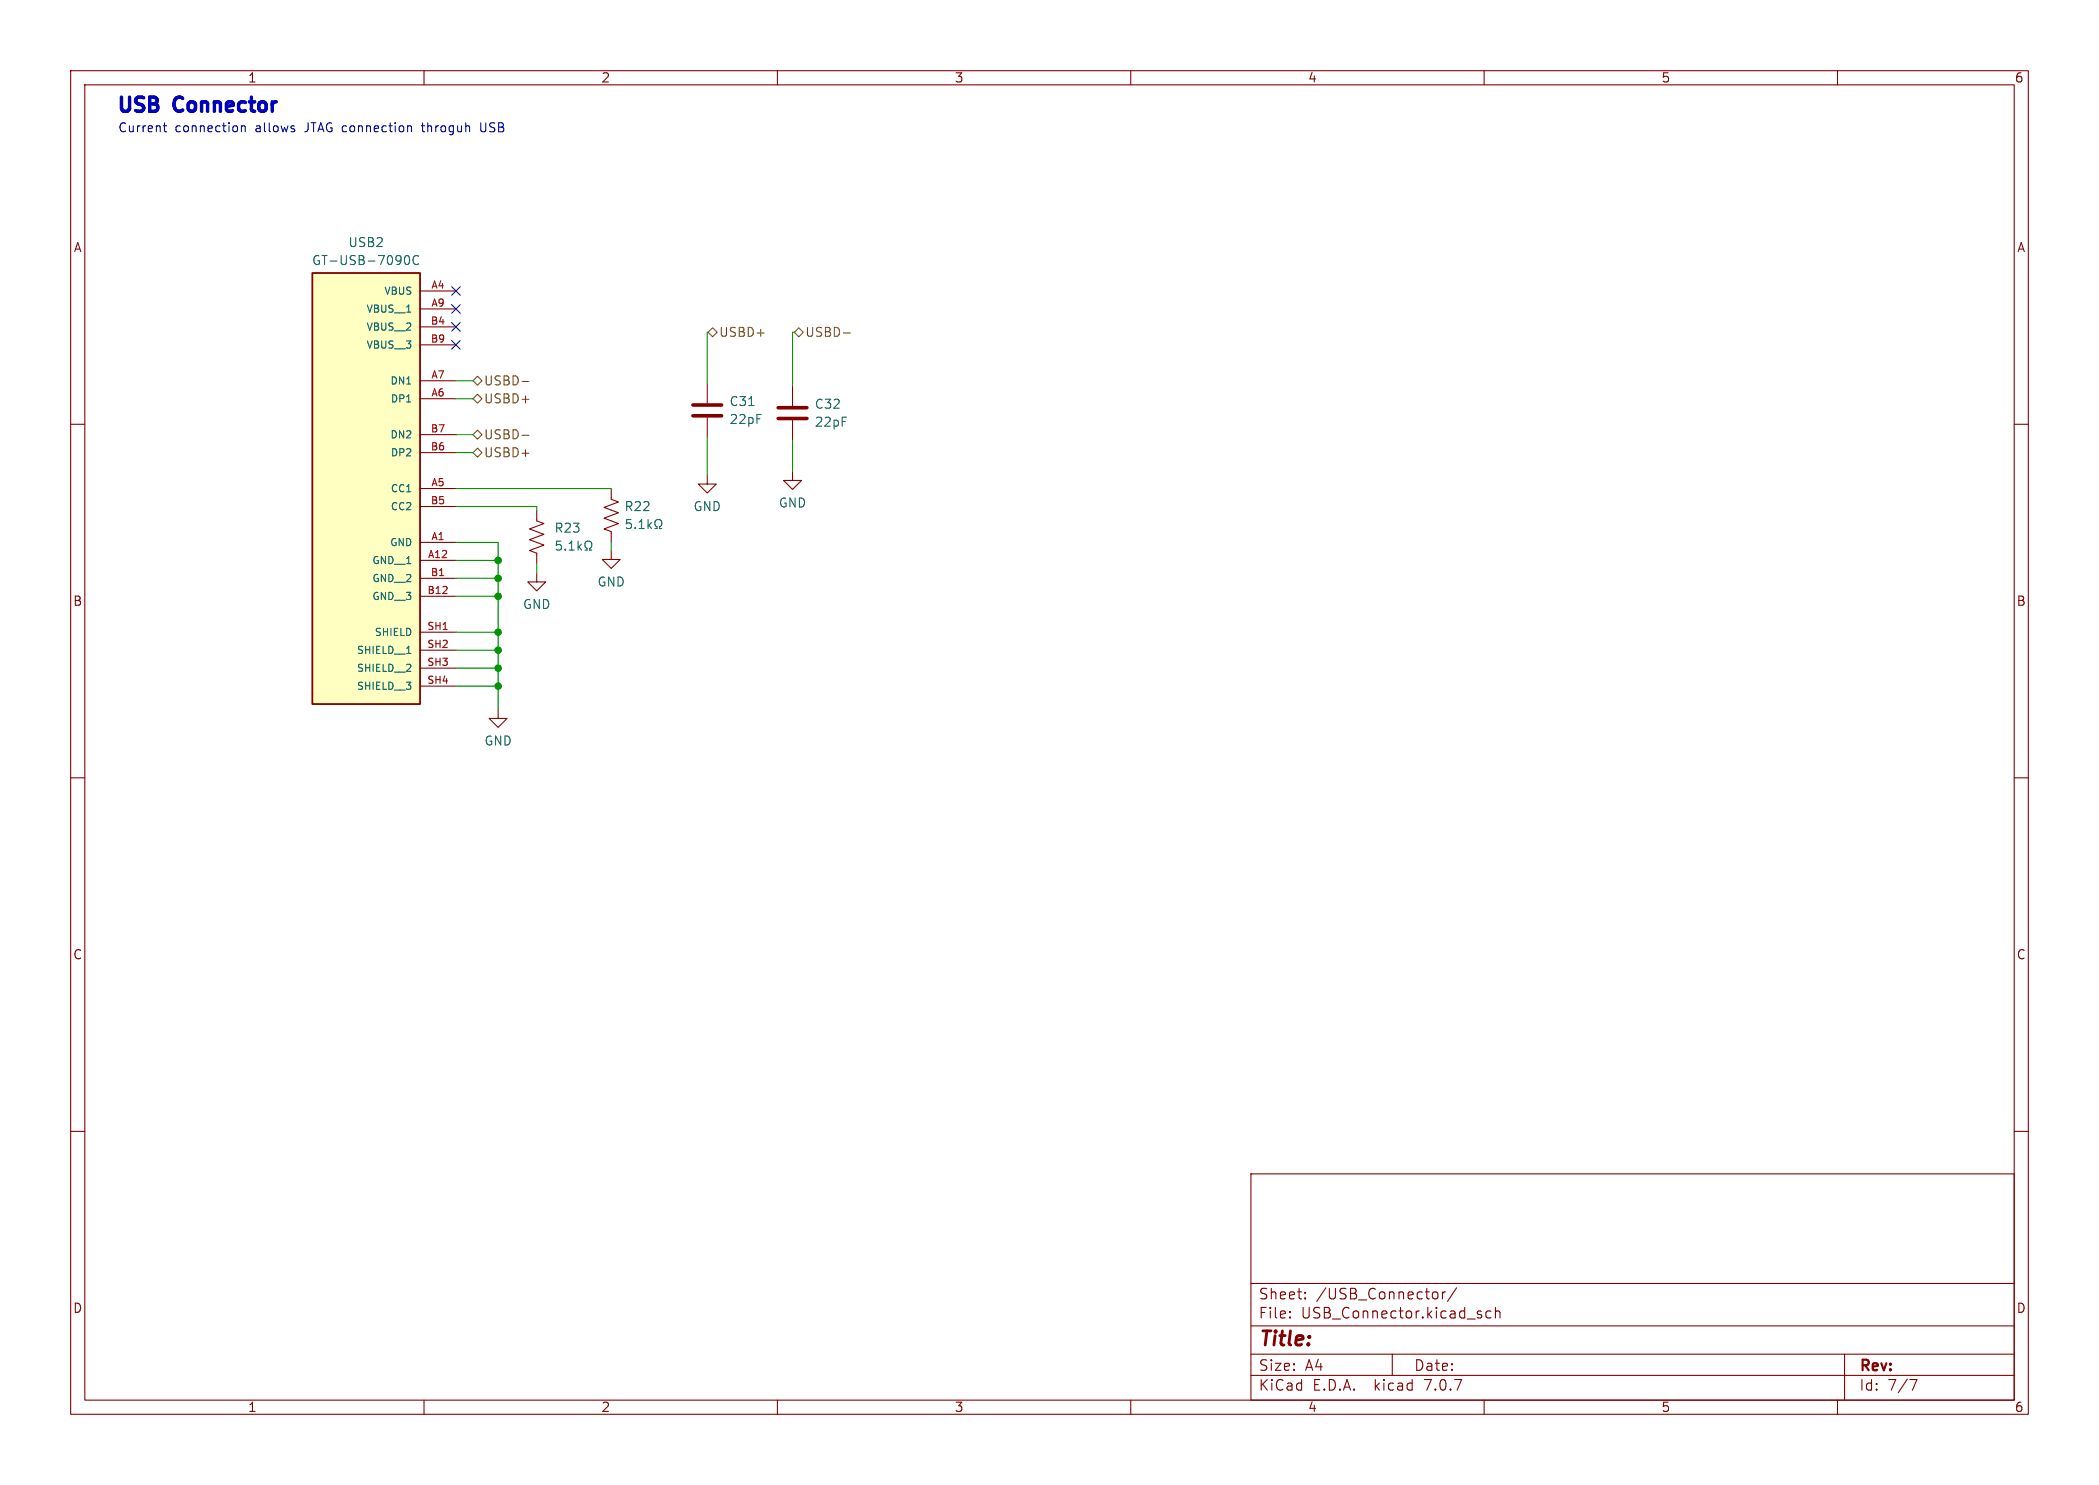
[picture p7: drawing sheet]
<svg xmlns="http://www.w3.org/2000/svg" width="297mm" height="210mm" viewBox="0 0 297 210" stroke-linecap="round" stroke-linejoin="round" font-family="sans-serif">
<g fill="none" stroke="#840000" stroke-width=".15">
<path d="M10 10h277v190h-277zM12 12h273v186h-273zM60 10v2M110 10v2M160 10v2M210 10v2M260 10v2M10 60h2M59.4 41.1h5.1M59.4 56.4h5.1M59.4 53.8h5.1M59.4 43.7h5.1"/>
<path d="M59.4 46.2h5.1M59.4 48.8h5.1M100.1 54.2v2.8M100.1 59.1v2.7M112.1 54.6v2.8M112.1 59.4v2.8M285 60h2M59.4 76.7h5.1M59.4 79.2h5.1M59.4 69.1h5.1M59.4 71.6h5.1M59.4 64h5.1"/>
<path d="M59.4 61.5h5.1M75.9 72.1v1.6l1.1 .3-2.1 .8 2.1 .8-2.1 .7 2.1 .8-2.1 .8 1 .3v1.6M86.5 77.9v1.2h1.3l-1.3 1.3-1.3-1.3h1.3M86.5 69.1v1.5l1 .4-2 .8 2 .7-2 .8 2 .7-2 .8 1 .4v1.5M100.1 67.2v1.3h1.2l-1.2 1.2-1.3-1.2h1.3M112.1 66.7v1.2h1.3l-1.3 1.3-1.2-1.3h1.2M59.4 81.8h5.1M59.4 84.3h5.1M59.4 89.4h5.1M59.4 91.9h5.1M59.4 94.5h5.1M59.4 97h5.1"/>
<path d="M75.9 81v1.3h1.3l-1.3 1.3-1.2-1.3h1.2M10 110h2M70.5 100.3v1.3h1.3l-1.3 1.3-1.3-1.3h1.3M285 110h2M10 160h2M285 160h2M177 166h108v32h-108zM60 198v2M110 198v2M160 198v2M177 194.5h108M177 191.5h108"/>
<path d="M177 187.5h108M177 181.5h108M182.5 186.3h.1l-.1 .1M182.5 186.3v.1M182.5 185.5v.1M182.5 185.5h.1l-.1 .1M184.7 183.6v.1M184.7 183.6h-.1l.1 .1M184.7 182.8v.1M184.7 182.8h-.1l.1 .1M197 191.5v3M203.2 182.7l.3 .3v.4l-.3 .3"/>
<path d="M204.1 182.7v1M204.5 182.7l-.3 .1-.1 .2M206.1 182.1l-1.3 2M209.6 186l.1 .1-.1 .2M210 198v2M211 185.5l-.5-.1-.3 .3v.4l.2 .2 .1 .1 .5-.1M211.6 185.5a.37 .37 0 0 1 .6 .1v.8M211.6 184.9v1.5M260 198v2M261 191.5v6.5M270.2 195.1h1l-.6 1.5"/>
</g>
<path d="M44.2 38.6h15.2v61h-15.2z" fill="#ffffc2" stroke="#ffffc2" stroke-width=".14"/>
<path d="M44.2 38.6h15.2v61h-15.2z" fill="none" stroke="#840000" stroke-width=".25"/>
<g fill="none" stroke="#006464" stroke-width=".15">
<path d="M57.3 36.3l.2-.2a.69 .69 0 0 1 .3 1.2l-.1 .1a.68 .68 0 0 1-.4-1.1zM59.2 36.3a.51 .51 0 0 0-.6 0 .51 .51 0 0 0-.2 .6 .48 .48 0 0 0 .3 .5 .48 .48 0 0 0 .5-.1M106 57.3h.7M79.4 76.5h-.6l-.1 .6 .2-.1 .4 .1 .1 .2v.4l-.2 .1h-.3l-.2-.1M80 77.7v.1M80.5 77.8h.8M80.5 76.9l.4-.4v1.3M81.8 76.5v1.3M81.9 77.3l.4 .5M82.3 76.9l-.5 .5M82.8 77.8h.3v-.2a.54 .54 0 0 1-.3-.8 .54 .54 0 0 1 .7-.2 .58 .58 0 0 1-.1 1v.2h.3M89.3 73.5h-.6l-.1 .6 .2-.1h.4l.1 .2v.4l-.2 .1h-.3l-.2-.1"/>
<path d="M89.9 74.6v.1M90.4 74.7h.8M90.4 73.8l.4-.3v1.2M91.7 73.5v1.2M91.8 74.3l.4 .4M92.2 73.9l-.5 .5M92.7 74.7h.3v-.2a.54 .54 0 0 1-.3-.7 .54 .54 0 0 1 .8-.3 .58 .58 0 0 1-.2 1v.2h.3M57.5 92.4h.6"/>
</g>
<path d="M98 58.8h4.1M98 57.3h4.1M110.1 59.2h4.1M110.1 57.7h4.1" fill="none" stroke="#840000" stroke-width=".51"/>
<path d="M66.9 53.8l.7-.6 .6 .6-.6 .7zM66.9 56.4l.7-.6 .6 .6-.6 .6zM73.9 53.9h.9M100.2 47l.6-.6 .7 .6-.7 .6zM112.4 47l.6-.6 .7 .6-.7 .6zM119.3 47.1h1M66.9 64l.7-.6 .6 .6-.6 .6zM67.6 60.8l.6 .7-.6 .6-.7-.6zM73.9 61.6h.9" fill="none" stroke="#725600" stroke-width=".15"/>
<path d="M23.1 17.8h.5M23.3 17.4v1.1v.1h.3M34.2 17.9l.1-.1 .3 .1 .1 .7M34.2 17.8v.8M57.9 17.8h.1l.2 .2v.6M59.6 17.8h.5M59.8 17.4l.1 1.2M68 17.4v1l.3 .2h.2" fill="none" stroke="#0000c2" stroke-width=".15"/>
<g fill="none" stroke="#009600" stroke-width=".15">
<path d="M64.5 53.8h2.4M64.5 56.4h2.4M100.2 47h-.1v7.2M112.4 47h-.3v7.6M64.5 76.7h6v23.6M64.5 61.5h2.4M64.5 69.1h22M64.5 64h2.4M64.5 71.6h11.4v.5M64.5 79.2h6M75.9 79.8v1.2M86.5 76.7v1.2"/>
<path d="M100.1 61.8v5.4M112.1 62.2v4.5M64.5 91.9h6M64.5 89.4h6M64.5 97h6M64.5 81.8h6M64.5 84.3h6M64.5 94.5h6"/>
</g>
<path d="M63.9 40.5l1.2 1.3M63.9 45.6l1.2 1.2M63.9 48.2l1.2 1.2M63.9 43.1l1.2 1.2M65.1 40.5l-1.2 1.3M65.1 45.6l-1.2 1.2M65.1 48.2l-1.2 1.2M65.1 43.1l-1.2 1.2" fill="none" stroke="#000084" stroke-width=".15"/>
<g fill="#009600" stroke="#009600" stroke-width=".15">
<circle cx="70.5" cy="81.8" r=".46"/>
<circle cx="70.5" cy="79.2" r=".46"/>
<circle cx="70.5" cy="89.4" r=".46"/>
<circle cx="70.5" cy="91.9" r=".46"/>
<circle cx="70.5" cy="94.5" r=".46"/>
<circle cx="70.5" cy="97" r=".46"/>
<circle cx="70.5" cy="84.3" r=".46"/>
</g>
<g font-size="2.8" fill="#0000c2">
<text x="16.4" y="16">USB</text>
<text x="25" y="16">Connector</text>
</g>
<text font-size="2.8" fill="#840000" x="178" y="190.9">Title:</text>
<g font-size="2.1" fill="#840000">
<text x="178" y="184">Sheet:</text>
<text x="186.2" y="184">/USB_Connector/</text>
<text x="178" y="186.7">File:</text>
<text x="184.1" y="186.7">USB_Connector.kicad_sch</text>
<text x="178" y="196.9">KiCad</text>
<text x="178" y="194.1">Size:</text>
<text x="184.7" y="194.1">A4</text>
<text x="185.7" y="196.9">E.D.A.</text>
<text x="194.6" y="196.9">kicad</text>
<text x="200" y="194.1">Date:</text>
<text x="201.8" y="196.9">7.0.7</text>
<text x="263" y="194.3">Rev:</text>
<text x="263" y="196.9">Id:</text>
<text x="267.1" y="196.9">7/7</text>
</g>
<g font-size="1.8" fill="#840000">
<text x="35" y="11.9">1</text>
<text x="85" y="11.9">2</text>
<text x="135" y="11.9">3</text>
<text x="185" y="11.9">4</text>
<text x="235" y="11.9">5</text>
<text x="285" y="11.9">6</text>
<text x="10.3" y="35.9">A</text>
<text x="285.3" y="35.9">A</text>
<text x="10.3" y="85.9">B</text>
<text x="285.3" y="85.9">B</text>
<text x="10.3" y="135.9">C</text>
<text x="285.3" y="135.9">C</text>
<text x="10.3" y="185.9">D</text>
<text x="285.3" y="185.9">D</text>
<text x="35" y="199.9">1</text>
<text x="85" y="199.9">2</text>
<text x="135" y="199.9">3</text>
<text x="185" y="199.9">4</text>
<text x="235" y="199.9">5</text>
<text x="285" y="199.9">6</text>
</g>
<g font-size="1.8" fill="#0000c2">
<text x="16.6" y="18.8">Current</text>
<text x="24.8" y="18.8">connection</text>
<text x="36.3" y="18.8">allows</text>
<text x="43.4" y="18.8">JTAG connection</text>
<text x="60.4" y="18.8">throguh</text>
<text x="68.8" y="18.8">USB</text>
</g>
<g font-size="1.8" fill="#006464">
<text x="49.2" y="35.2">USB2</text>
<text x="44.1" y="37.7">GT-USB-7090C</text>
<text x="103.1" y="57.6">C31</text>
<text x="115.2" y="58">C32</text>
<text x="103.1" y="60.2">22pF</text>
<text x="115.2" y="60.6">22pF</text>
<text x="110.1" y="72">GND</text>
<text x="78.4" y="75.5">R23</text>
<text x="88.3" y="72.5">R22</text>
<text x="98" y="72.5">GND</text>
<text x="84.5" y="83.2">GND</text>
<text x="73.9" y="86.3">GND</text>
<text x="68.4" y="105.6">GND</text>
</g>
<g font-size="1.8" fill="#725600">
<text x="101.7" y="47.9">USBD+</text>
<text x="113.9" y="47.9">USBD-</text>
<text x="68.4" y="54.7">USBD-</text>
<text x="68.4" y="57.3">USBD+</text>
<text x="68.4" y="62.3">USBD-</text>
<text x="68.4" y="64.9">USBD+</text>
</g>
<g font-size="1.4" fill="#006464">
<text x="54.2" y="41.9">VBUS</text>
<text x="51.7" y="44.4">VBUS__1</text>
<text x="51.7" y="47">VBUS__2</text>
<text x="51.7" y="49.5">VBUS__3</text>
<text x="55.1" y="54.6">DN1</text>
<text x="55.2" y="57.1">DP1</text>
<text x="55.1" y="62.2">DN2</text>
<text x="55.2" y="64.7">DP2</text>
<text x="55.2" y="69.8">CC1</text>
<text x="55.1" y="77.4">GND</text>
<text x="55.2" y="72.4">CC2</text>
<text x="52.6" y="80">GND__1</text>
<text x="52.6" y="82.5">GND__2</text>
<text x="52.6" y="85.1">GND__3</text>
<text x="50.4" y="92.7">SHIELD__1</text>
<text x="50.4" y="95.2">SHIELD__2</text>
<text x="52.9" y="90.1">SHIELD</text>
<text x="50.4" y="97.8">SHIELD__3</text>
</g>
<g font-size="1.4" fill="#a90000">
<text x="60.9" y="40.9">A4</text>
<text x="60.9" y="46">B4</text>
<text x="60.9" y="43.4">A9</text>
<text x="60.9" y="48.5">B9</text>
<text x="60.9" y="53.6">A7</text>
<text x="60.9" y="56.1">A6</text>
<text x="60.9" y="63.8">B6</text>
<text x="60.9" y="61.2">B7</text>
<text x="60.9" y="71.4">B5</text>
<text x="60.9" y="68.8">A5</text>
<text x="60.9" y="76.5">A1</text>
<text x="60.4" y="79">A12</text>
<text x="60.9" y="81.5">B1</text>
<text x="60.3" y="89.2">SH1</text>
<text x="60.4" y="84.1">B12</text>
<text x="60.3" y="91.7">SH2</text>
<text x="60.3" y="94.2">SH3</text>
<text x="60.3" y="96.8">SH4</text>
</g>
</svg>
